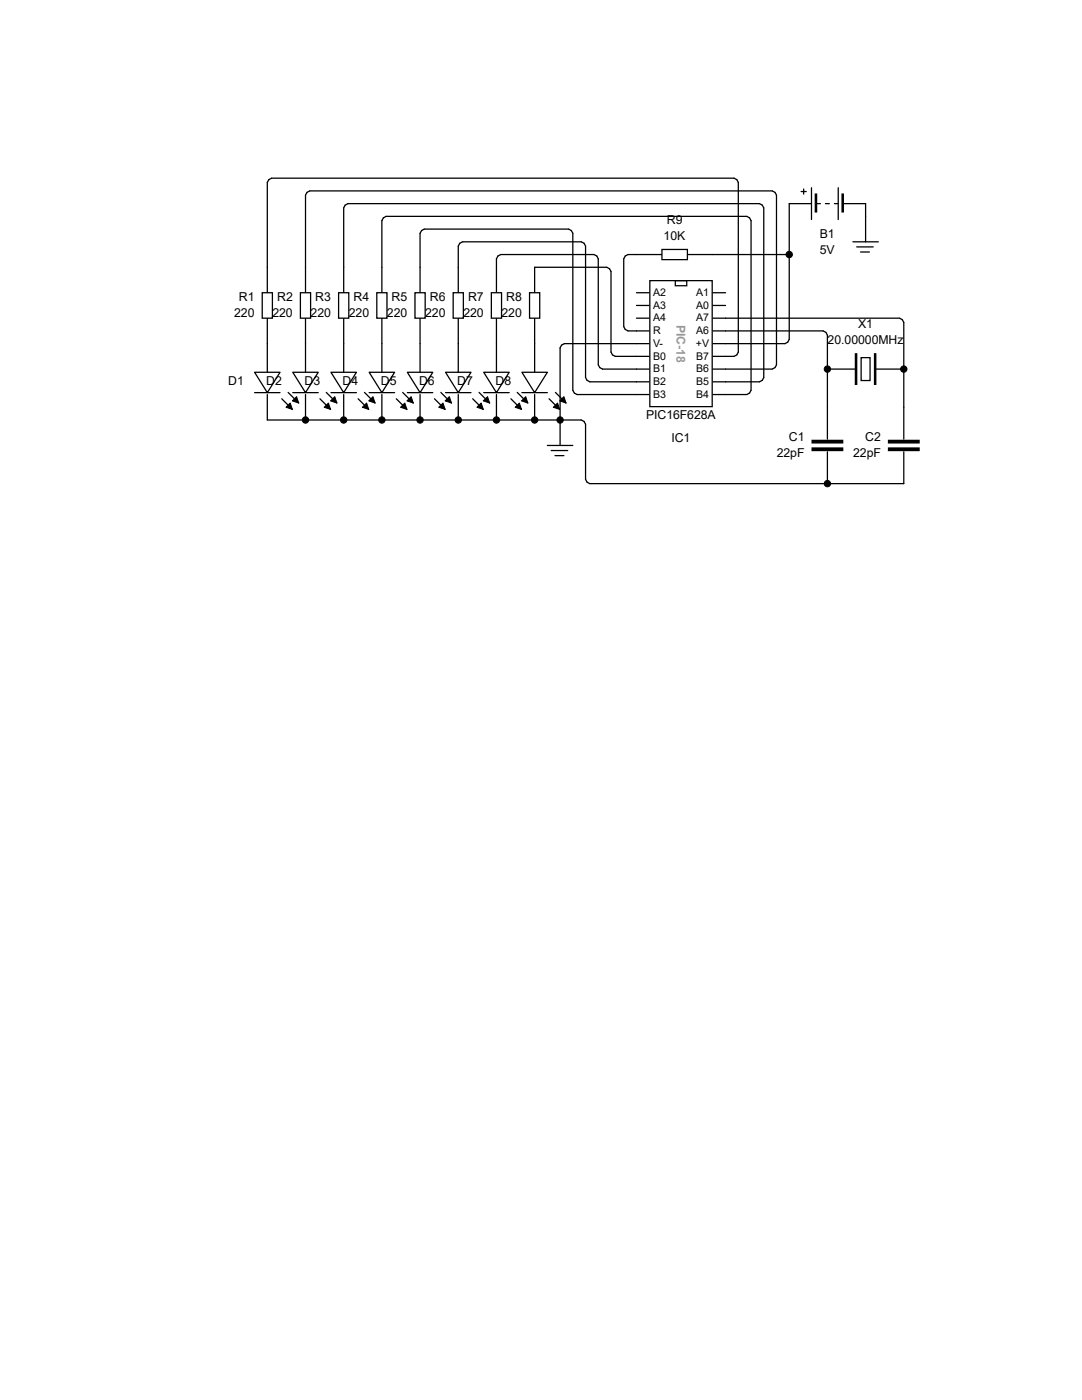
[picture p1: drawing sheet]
<svg xmlns="http://www.w3.org/2000/svg" width="216mm" height="279mm" viewBox="0 0 216 279" stroke-linecap="round" stroke-linejoin="round" font-family="sans-serif">
<g fill="none" stroke="#000" stroke-width=".25">
<path d="M127 58.4h2.5M142.2 58.4h2.6M127 61h2.5M127 63.5h2.5M127 66h2.5M127 68.6h2.5M127 71.1h2.5M127 73.7h2.5M127 76.2h2.5M127 78.7h2.5M142.2 61h2.6M142.2 63.5h2.6"/>
<path d="M142.2 66h2.6M142.2 68.6h2.6M142.2 71.1h2.6M142.2 73.7h2.6M142.2 76.2h2.6M142.2 78.7h2.6"/>
</g>
<path d="M129.7 56h12.4v25.2h-12.4z" fill-rule="evenodd" fill="#fff" stroke="#000" stroke-width=".25"/>
<path d="M134.7 56h2.3v1h-2.3zM165.1 73.7h5.7M174.6 73.7h5.7" fill="none" stroke="#000" stroke-width=".25"/>
<g fill="#000" stroke="#000" stroke-width=".25">
<path d="M170.7 70.6h.2v6.1h-.2z" fill-rule="evenodd"/>
<path d="M174.5 70.6h.3v6.1h-.3z" fill-rule="evenodd"/>
</g>
<path d="M171.8 71.4h1.8v4.5h-1.8z" fill-rule="evenodd" fill="#fff" stroke="#000" stroke-width=".25"/>
<g fill="none" stroke="#000" stroke-width=".25">
<path d="M53.3 53.3v5.1M50.8 74.3h5.1l-2.6 4.1zM50.8 78.4h5.1M53.3 63.5v10.8M53.3 78.7v5.1M58.4 74.3h5.1l-2.5 4.1zM58.4 78.4h5.1M61 68.6v5.7M61 78.7v5.1M66 74.3h5.1l-2.5 4.1zM66 78.4h5.1M68.6 68.6v5.7"/>
<path d="M68.6 78.7v5.1M73.7 74.3h5l-2.5 4.1zM73.7 78.4h5M76.2 68.6v5.7M76.2 78.7v5.1M81.3 74.3h5.1l-2.6 4.1zM81.3 78.4h5.1M83.8 68.6v5.7M83.8 78.7v5.1M88.9 74.3h5.1l-2.6 4.1zM88.9 78.4h5.1M91.4 68.6v5.7"/>
<path d="M91.4 78.7v5.1M96.5 74.3h5.1l-2.5 4.1zM96.5 78.4h5.1M99.1 68.6v5.7M99.1 78.7v5.1M104.1 74.3h5.1l-2.5 4.1zM104.1 78.4h5.1M106.7 68.6v5.7M106.7 78.7v5.1"/>
</g>
<path d="M52.3 58.4h2.1v5.1h-2.1z" fill-rule="evenodd" fill="#fff" stroke="#000" stroke-width=".25"/>
<path d="M61 53.3v5.1M61 63.5v5.1" fill="none" stroke="#000" stroke-width=".25"/>
<path d="M59.9 58.4h2.1v5.1h-2.1z" fill-rule="evenodd" fill="#fff" stroke="#000" stroke-width=".25"/>
<path d="M68.6 53.3v5.1M68.6 63.5v5.1" fill="none" stroke="#000" stroke-width=".25"/>
<path d="M67.6 58.4h2v5.1h-2z" fill-rule="evenodd" fill="#fff" stroke="#000" stroke-width=".25"/>
<path d="M76.2 53.3v5.1M76.2 63.5v5.1" fill="none" stroke="#000" stroke-width=".25"/>
<path d="M75.2 58.4h2v5.1h-2z" fill-rule="evenodd" fill="#fff" stroke="#000" stroke-width=".25"/>
<path d="M83.8 53.3v5.1M83.8 63.5v5.1" fill="none" stroke="#000" stroke-width=".25"/>
<path d="M82.8 58.4h2v5.1h-2z" fill-rule="evenodd" fill="#fff" stroke="#000" stroke-width=".25"/>
<path d="M91.4 53.3v5.1M91.4 63.5v5.1" fill="none" stroke="#000" stroke-width=".25"/>
<path d="M90.4 58.4h2.1v5.1h-2.1z" fill-rule="evenodd" fill="#fff" stroke="#000" stroke-width=".25"/>
<path d="M99.1 53.3v5.1M99.1 63.5v5.1" fill="none" stroke="#000" stroke-width=".25"/>
<path d="M98 58.4h2.1v5.1h-2.1z" fill-rule="evenodd" fill="#fff" stroke="#000" stroke-width=".25"/>
<path d="M106.7 53.3v5.1M106.7 63.5v5.1" fill="none" stroke="#000" stroke-width=".25"/>
<path d="M105.7 58.4h2v5.1h-2z" fill-rule="evenodd" fill="#fff" stroke="#000" stroke-width=".25"/>
<g fill="none" stroke="#000" stroke-width=".25">
<path d="M161.9 37.5v6.3M167.3 37.5v6.3M127 50.8h5.1M137.2 50.8h5M157.5 40.6h4.4M162.9 40.6h.8M164.7 40.6h.8M166.5 40.6h.8M168.3 40.6h4.4M109.2 88.9h5.1M110 89.9h3.3M110.7 90.9h1.8"/>
<path d="M111.8 83.8v5.1"/>
</g>
<g fill="#000" stroke="#000" stroke-width=".25">
<path d="M162.7 38.7h.2v3.6h-.2z" fill-rule="evenodd"/>
<path d="M168 38.7h.3v3.6h-.3z" fill-rule="evenodd"/>
</g>
<path d="M132.1 49.8h5.1v2h-5.1z" fill-rule="evenodd" fill="#fff" stroke="#000" stroke-width=".25"/>
<g fill="#000" stroke="#000" stroke-width=".25">
<path d="M162.1 87.9h6v.5h-6z" fill-rule="evenodd"/>
<path d="M162.1 89.4h6v.5h-6z" fill-rule="evenodd"/>
<path d="M177.3 87.9h6.1v.5h-6.1z" fill-rule="evenodd"/>
<path d="M177.3 89.4h6.1v.5h-6.1z" fill-rule="evenodd"/>
</g>
<g fill="none" stroke="#000" stroke-width=".25">
<path d="M159.9 38.2h1M160.4 37.7v1M53.3 53.3v-16.9l.3-.5 .6-.3h92.3l.5 .3 .3 .5v33.9l-.3 .5-.5 .3h-1.7M61 53.3v-14.4l.3-.5 .5-.3h92.3l.5 .3 .3 .5v33.9l-.3 .6-.5 .3h-9.3M68.6 53.3v-11.8l.3-.6 .5-.3h82.2l.5 .3 .3 .6v33.9l-.3 .5-.5 .3h-6.8M76.2 53.3v-9.3l.3-.5 .5-.3h72l.6 .3 .3 .5v33.9l-.3 .5-.6 .3h-4.2M83.8 53.3v-6.7l.3-.6 .6-.3h28.8l.5 .3 .3 .6v31.3l.3 .5 .5 .3h11.9M91.4 53.3v-4.2l.3-.5 .6-.3h23.7l.5 .3 .3 .5v26.3l.3 .5 .6 .3h9.3M99.1 53.3v-1.7l.3-.5 .5-.3h18.6l.6 .3 .3 .5v21.2l.3 .6 .5 .3h6.8M106.7 53.3h14.4l.5 .3 .3 .6v16.1l.3 .5 .6 .3h4.2M127 50.8h-1.7l-.5 .3-.3 .5v13.6l.3 .5 .5 .3h1.7M142.2 50.8h15.3"/>
<path d="M157.5 40.6v27.1l-.3 .6-.6 .3h-11.8M170.2 48.3h5.1M170.9 49.3h3.3M171.7 50.3h1.8M172.7 40.6v7.7M56.2 79.6l2.1 2.1M57.5 78.3l2.1 2.1M63.8 79.6l2.2 2.1M65.1 78.3l2.1 2.1M71.5 79.6l2.1 2.1M72.7 78.3l2.1 2.1M79.1 79.6l2.1 2.1"/>
<path d="M80.3 78.3l2.2 2.1M86.7 79.6l2.1 2.1M88 78.3l2.1 2.1M94.3 79.6l2.1 2.1M95.6 78.3l2.1 2.1M101.9 79.6l2.2 2.1M103.2 78.3l2.1 2.1M109.6 79.6l2.1 2.1M110.8 78.3l2.1 2.1M127 68.6h-14.4l-.5 .3-.3 .5v14.4M144.8 66h19.5l.5 .3 .3 .6v20.7M144.8 63.5h34.7l.5 .3 .3 .5v23.3"/>
<path d="M53.3 83.8h62.7l.5 .3 .3 .6v11l.3 .5 .6 .3h62.6v-6.3M165.1 90.2v6.3"/>
</g>
<g fill="#000" stroke="#000" stroke-width=".2">
<path d="M57.1 81.3l.8-.9 .4 1.3zM58.3 80l.9-.8 .4 1.2zM65.5 80.4l.5 1.3-1.3-.4zM66 80l.8-.8 .4 1.2zM72.3 81.3l.9-.9 .4 1.3zM73.6 80l.8-.8 .4 1.2zM79.9 81.3l.9-.9 .4 1.3zM81.2 80l.8-.8 .5 1.2zM88.4 80.4l.4 1.3-1.3-.4zM88.8 80l.9-.8 .4 1.2zM95.2 81.3l.8-.9 .4 1.3zM96.4 80l.9-.8 .4 1.2z"/>
<path d="M103.6 80.4l.5 1.3-1.3-.4zM104.1 80l.8-.8 .4 1.2zM110.4 81.3l.9-.9 .4 1.3zM111.7 80l.8-.8 .4 1.2z"/>
<circle cx="157.5" cy="50.8" r=".64"/>
<circle cx="165.1" cy="73.7" r=".64"/>
<circle cx="180.3" cy="73.7" r=".64"/>
<circle cx="61" cy="83.8" r=".64"/>
<circle cx="68.6" cy="83.8" r=".64"/>
<circle cx="76.2" cy="83.8" r=".64"/>
<circle cx="83.8" cy="83.8" r=".64"/>
<circle cx="91.4" cy="83.8" r=".64"/>
<circle cx="99.1" cy="83.8" r=".64"/>
<circle cx="106.7" cy="83.8" r=".64"/>
<circle cx="111.8" cy="83.8" r=".64"/>
<circle cx="165.1" cy="96.5" r=".64"/>
</g>
<g font-size="2.5">
<text x="132.4" y="47.8">10K</text>
<text x="133.1" y="44.7">R9</text>
<text x="163.6" y="47.6">B1</text>
<text x="163.6" y="50.8">5V</text>
<text x="46.7" y="63.2">220</text>
<text x="47.7" y="60">R1</text>
<text x="54.4" y="63.2">220</text>
<text x="55.3" y="60">R2</text>
<text x="62" y="63.2">220</text>
<text x="62.9" y="60">R3</text>
<text x="69.6" y="63.2">220</text>
<text x="70.5" y="60">R4</text>
<text x="77.2" y="63.2">220</text>
<text x="78.1" y="60">R5</text>
<text x="84.8" y="63.2">220</text>
<text x="85.8" y="60">R6</text>
<text x="92.5" y="63.2">220</text>
<text x="93.4" y="60">R7</text>
<text x="100.1" y="63.2">220</text>
<text x="101" y="60">R8</text>
<text x="171.2" y="65.5">X1</text>
<text x="165.1" y="68.7">20.00000MHz</text>
<text x="45.5" y="76.9">D1</text>
<text x="53.1" y="76.9">D2</text>
<text x="60.7" y="76.9">D3</text>
<text x="68.4" y="76.9">D4</text>
<text x="76" y="76.9">D5</text>
<text x="83.6" y="76.9">D6</text>
<text x="91.2" y="76.9">D7</text>
<text x="98.8" y="76.9">D8</text>
<text x="128.9" y="83.5">PIC16F628A</text>
<text x="134" y="88.2">IC1</text>
<text x="157.4" y="88">C1</text>
<text x="172.6" y="88">C2</text>
<text x="155" y="91.1">22pF</text>
<text x="170.2" y="91.1">22pF</text>
</g>
<text font-size="2.5" fill="#999" x="135" y="64.8" transform="rotate(90 135 64.8)">PIC-18</text>
<g font-size="2.1">
<text x="130.3" y="59.1">A2</text>
<text x="138.9" y="59.1">A1</text>
<text x="130.3" y="61.6">A3</text>
<text x="130.3" y="64.1">A4</text>
<text x="138.9" y="64.1">A7</text>
<text x="138.9" y="61.6">A0</text>
<text x="130.3" y="66.7">R</text>
<text x="130.3" y="69.2">V-</text>
<text x="130.3" y="71.8">B0</text>
<text x="138.9" y="69.2">+V</text>
<text x="138.9" y="71.8">B7</text>
<text x="138.9" y="66.7">A6</text>
<text x="130.3" y="74.3">B1</text>
<text x="130.3" y="76.8">B2</text>
<text x="138.9" y="76.8">B5</text>
<text x="138.9" y="74.3">B6</text>
<text x="130.3" y="79.4">B3</text>
<text x="138.9" y="79.4">B4</text>
</g>
</svg>
